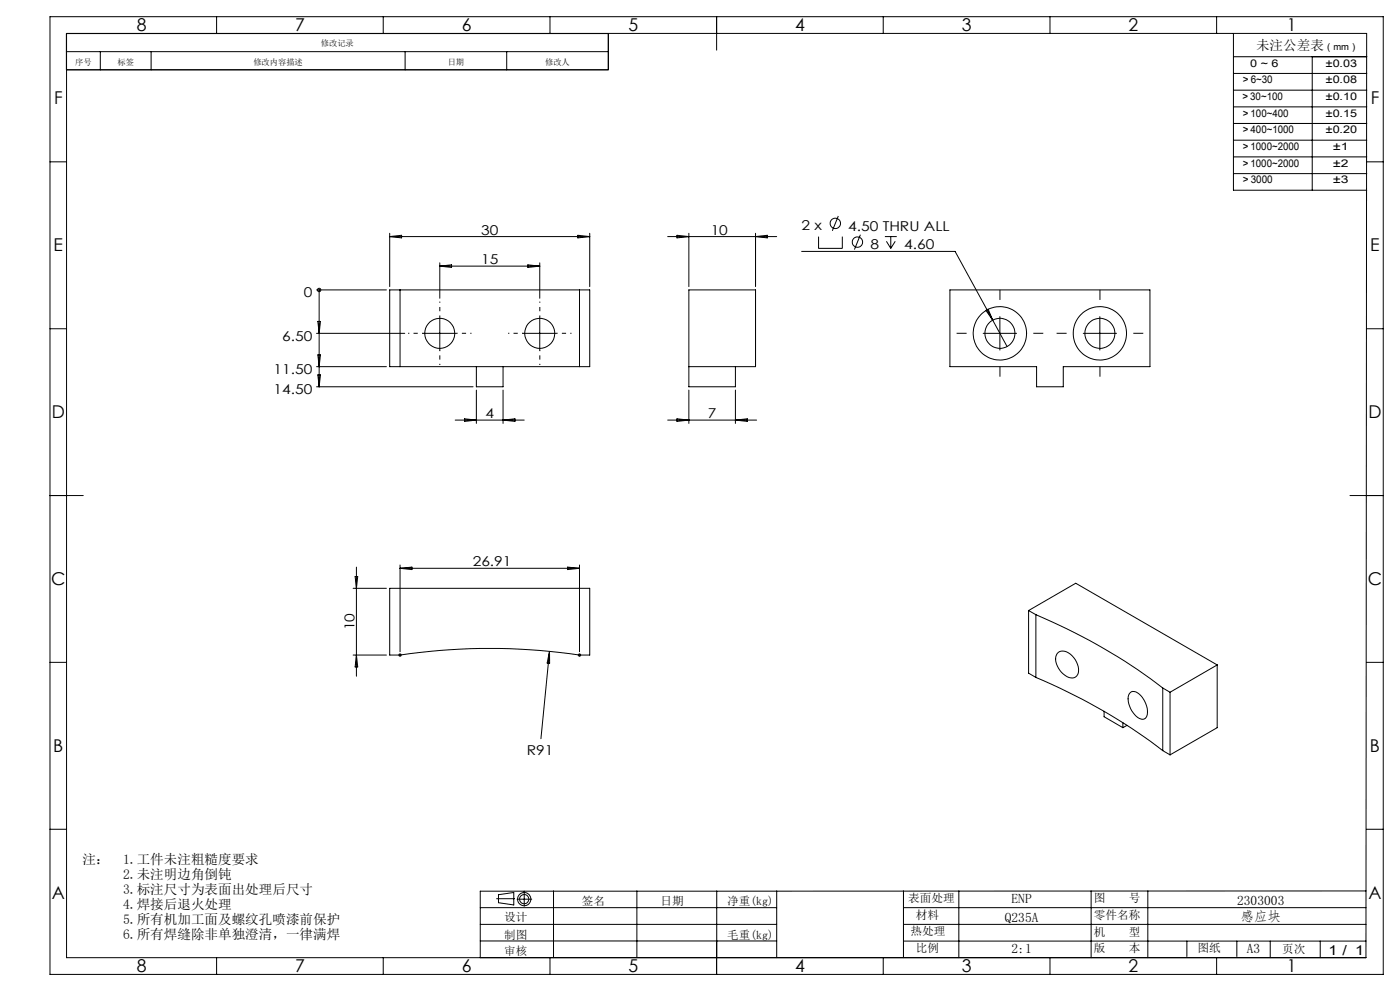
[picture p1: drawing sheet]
<svg xmlns="http://www.w3.org/2000/svg" width="420mm" height="297mm" viewBox="0 0 420 297" stroke-linecap="round" stroke-linejoin="round" font-family="sans-serif">
<g fill="none" stroke="#000" stroke-width=".3">
<path d="M15 5h400v287h-400zM19.9 15.5h162.6M20 10h390l-.2 277h-389.8zM30.1 15.5v5.4M45.3 15.5v5.4M65 5v5M115 5v5M121.5 15.5v5.4M152 15.5v5.4M165 5v5M182.5 10.1v10.8h-162.6M215 5v10"/>
<path d="M265 5v5M315 5v5M365 5v5M370 17h40M370 10v47h40M393.7 17v40M370 22h40M370 27h40M370 32h40M370 37h40M15 48.5h5M370 42h40"/>
<path d="M370 47h40M370 52h40M410 48.5h5M116.9 69.9v16M116.9 70.9h60M116.9 70.9l3.6-.4v.8zM131.9 78.8v10.6M131.9 79.8h30M131.9 79.8l3.6-.4v.7zM158.4 79.4l3.5 .4-3.5 .3zM161.9 78.8v10.6M173.4 70.5l3.5 .4-3.5 .4z"/>
<path d="M176.9 69.9v16M200.3 70.9h32.7M203.1 70.5l3.6 .4-3.6 .4zM206.7 69.9v16M226.7 69.9v16M226.7 70.9l3.5-.4v.8zM240.5 75.3h46l11.3 20.7M245.6 70.9v3.5h7.1v-3.5M251.5 64.7l-1.8 4.5M258.1 70.3l-1.8 4.5M265.5 70.9h3.5M265.9 72.3l1.3 2.1"/>
<path d="M267.2 70.9v3.5M268.6 72.3l-1.4 2.1M15 98.5h5M95 86.9h20.9M95 99.9h26.4M95.4 96.3h.7l-.4 3.6zM95.7 86.9h.1M95.7 86.9v29M120 86.9h53.8M120 86.9h-3.1v23h3.1M120 86.9v23M126.9 99.9h10"/>
<path d="M131.9 94.9v10M156.9 99.9h10M161.9 94.9v10M173.8 86.9h3.1v23h-3.1M173.8 86.9v23M285 86.9h60v23h-26v6h-8v-6h-26zM295 99.9h10M295.8 93l.6-.3 1.4 3.3zM297.8 96l4.3 7.9M300 94.9v10M325 99.9h10M330 94.9v10"/>
<path d="M410 98.5h5M95 109.9h20.9M95 115.9h46.9M95.4 106.4h.7l-.4 3.5zM95.4 112.4h.7l-.4 3.5zM120 109.9h53.8M142.9 116.9v10M142.9 109.9v6h8v-6M150.9 116.9v10M206.7 109.9h20v-23h-20v29h13.9v-6M206.7 116.9v10M220.6 116.9v10"/>
<path d="M136.6 125.9h20.7M139.4 125.5l3.5 .4-3.5 .4zM150.9 125.9l3.6-.4v.8zM200.3 125.9h26.7M203.1 125.5l3.6 .4-3.6 .4zM220.6 125.9l3.6-.4v.8zM15 148.5h10M405 148.5h10M105.9 176.3h10M106.5 172.8h.8l-.4 3.5zM106.9 170v32.7M120 169.3v26"/>
<path d="M120 170.3h53.8M120 170.3l3.6-.3v.7zM170.3 170l3.5 .3-3.5 .4zM173.8 169.3v26M15 198.5h5M105.9 196.3h10M106.9 196.3l.4 3.6h-.8zM119.7 196l.7 .7M120 195.8v1M120 196.3a184.4 184.4 0 0 1 53.8 0M120.4 196l-.7 .7M120.5 196.3h-3.6v-20h60v20h-3.6"/>
<path d="M164.9 195.2l-2.6 26.2M164.9 195.2v3.6l-.8-.1zM173.5 196l.7 .7M173.8 195.8v1M174.2 196l-.7 .7M308.6 183l2.2 1.2M308.6 183l14.1-8.2 42.5 24.5M308.6 183v18.8l2.2 1.2M310.8 184.2a172.7 172.7 0 0 1 38 22M310.8 184.2v18.8M317.5 195.5a3.3 3.3 0 0 1 4.2 1.1 5 5 0 0 1 1.3 6 2.85 2.85 0 0 1-4-.6 5.3 5.3 0 0 1-1.9-6.1zM365.2 199.3l-14.2 8.2"/>
<path d="M365.2 199.3v18.8l-14.2 8.1M410 198.5h5M310.8 203a170.8 170.8 0 0 1 38 22M331.2 213.2v1.6l5.7 3.3M336.9 216.6v1.5M338.1 217.4l-1.2 .7M339.1 207.6a2.23 2.23 0 0 1 3.1 .8 6.4 6.4 0 0 1 1.6 6.6 2.25 2.25 0 0 1-3.4-.8 6.1 6.1 0 0 1-1.6-6.3zM348.8 206.2l2.2 1.3M348.8 206.2v18.8M351 207.5v18.7M348.8 225l2.2 1.2M15 248.5h5"/>
<path d="M410 248.5h5M144.1 272h88.9M144.1 277h88.9M149 269.3h5.4M149.5 268.1l4.6-.6v3.7l-4.6-.7zM155.1 269.5h4.4M157.3 267.1v4.5M166.1 267v20M191.1 267v20M215 267.1v19.9M233 267v20M271 272h138.8"/>
<path d="M271 277h138.8M271 267v20M287.7 267v20M327.3 267v20M344.3 267v20M409.8 267l-265.7 .1v19.9M65 287v5M115 287v5M144.1 282h88.9M165 287v5M215 282v10M265 287v5"/>
<path d="M271 282h138.8M315 287v5M356.1 282v4.7M365 287v5M371.1 282v4.7M381.1 282v5M396.1 282v5"/>
<circle cx="250.6" cy="66.9" r="1.55"/>
<circle cx="257.2" cy="72.6" r="1.55"/>
<circle cx="95.7" cy="86.9" r=".5"/>
<circle cx="131.9" cy="99.9" r="4.5"/>
<circle cx="161.9" cy="99.9" r="4.5"/>
<circle cx="300" cy="99.9" r="4.5"/>
<circle cx="300" cy="99.9" r="8"/>
<circle cx="330" cy="99.9" r="4.5"/>
<circle cx="330" cy="99.9" r="8"/>
<circle cx="157.3" cy="269.5" r="1.38"/>
<circle cx="157.3" cy="269.5" r="1.99"/>
</g>
<path d="M290 99.9h-3M300 89.9v-3M310 99.9h3M320 99.9h-3M330 89.9v-3M340 99.9h3M300 109.9v3M330 109.9v3" fill="none" stroke="#000" stroke-width=".3" stroke-dasharray="30.5 1.3 1.3 1.3" stroke-linecap="butt"/>
<path d="M126.9 99.9h-4.5M131.9 94.9v-4.5M136.9 99.9h4.5M156.9 99.9h-4.5M161.9 94.9v-4.5M166.9 99.9h4.5M131.9 104.9v4.5M161.9 104.9v4.5" fill="none" stroke="#000" stroke-width=".3" stroke-dasharray="30.5 1.3 1.3 1.3" stroke-dashoffset="30.1" stroke-linecap="butt"/>
<g font-size="5.3">
<text x="41" y="9.3">8</text>
<text x="88.5" y="9.3">7</text>
<text x="138.5" y="9.3">6</text>
<text x="188.5" y="9.3">5</text>
<text x="238.5" y="9.3">4</text>
<text x="288.5" y="9.3">3</text>
<text x="338.5" y="9.3">2</text>
<text x="386" y="9.3">1</text>
<text x="16.2" y="31.1">F</text>
<text x="411.2" y="31.1">F</text>
<text x="16.1" y="75.3">E</text>
<text x="411.1" y="75.3">E</text>
<text x="15.5" y="125.3">D</text>
<text x="410.5" y="125.3">D</text>
<text x="15.4" y="175.3">C</text>
<text x="410.4" y="175.3">C</text>
<text x="16" y="225.3">B</text>
<text x="411" y="225.3">B</text>
<text x="15.5" y="269.6">A</text>
<text x="410.5" y="269.6">A</text>
<text x="41" y="291.3">8</text>
<text x="88.5" y="291.3">7</text>
<text x="138.5" y="291.3">6</text>
<text x="188.5" y="291.3">5</text>
<text x="238.5" y="291.3">4</text>
<text x="288.5" y="291.3">3</text>
<text x="338.5" y="291.3">2</text>
<text x="386" y="291.3">1</text>
</g>
<g font-size="4.1">
<text x="376.8" y="15">未注公差表</text>
<text x="144.4" y="70.3">30</text>
<text x="213.2" y="70.3">10</text>
<text x="240.5" y="69.1">2 x</text>
<text x="254.5" y="69.1">4.50 THRU ALL</text>
<text x="261.1" y="74.7">8</text>
<text x="271.3" y="74.7">4.60</text>
<text x="144.4" y="79.2">15</text>
<text x="91.1" y="89.1">0</text>
<text x="84.7" y="102.1">6.50</text>
<text x="82.1" y="112.1">11.50</text>
<text x="82.1" y="118.1">14.50</text>
<text x="145.6" y="125.3">4</text>
<text x="212.4" y="125.3">7</text>
<text x="141.8" y="169.7">26.91</text>
<text x="106.4" y="188.9" transform="rotate(-90 106.4 188.9)">10</text>
<text x="158" y="226.4">R91</text>
<text x="24.7" y="258.8">注：</text>
<text x="36.9" y="258.8">1.工件未注粗糙度要求</text>
<text x="36.9" y="263.3">2.未注明边角倒钝</text>
<text x="36.9" y="267.8">3.标注尺寸为表面出处理后尺寸</text>
<text x="36.9" y="272.3">4.焊接后退火处理</text>
<text x="303.4" y="270.7">ENP</text>
<text x="371.1" y="271.2">2303003</text>
<text x="36.9" y="276.9">5.所有机加工面及螺纹孔喷漆前保护</text>
<text x="36.9" y="281.4">6.所有焊缝除非单独澄清，一律满焊</text>
<text x="301.4" y="276.3">Q235A</text>
<text x="372.1" y="276.1">感应块</text>
<text x="303.4" y="285.7">2:1</text>
<text x="374" y="285.6">A3</text>
<text x="398.6" y="286.3">1 / 1</text>
</g>
<g font-size="3.5">
<text x="151.3" y="275.9">设计</text>
<text x="174.6" y="271.3">签名</text>
<text x="198.2" y="271.3">日期</text>
<text x="218.1" y="271.2">净重(kg)</text>
<text x="272.5" y="270.3">表面处理</text>
<text x="274.7" y="275.5">材料</text>
<text x="328.2" y="275.5">零件名称</text>
<text x="328.2" y="270.3">图</text>
<text x="338.6" y="270.3">号</text>
<text x="151.3" y="281.3">制图</text>
<text x="218.1" y="281.3">毛重(kg)</text>
<text x="273.1" y="280.2">热处理</text>
<text x="328.2" y="280.5">机</text>
<text x="338.6" y="280.5">型</text>
<text x="151.3" y="286.2">审核</text>
<text x="274.7" y="285.3">比例</text>
<text x="328.1" y="285.2">版</text>
<text x="338.6" y="285.2">本</text>
<text x="359.2" y="285.2">图纸</text>
<text x="384.7" y="285.6">页次</text>
</g>
<g font-size="3.2">
<text x="375.1" y="19.9">0 ~ 6</text>
<text x="397.6" y="19.9">±0.03</text>
<text x="372.2" y="29.9">＞30~100</text>
<text x="372.3" y="24.9">＞6~30</text>
<text x="397.6" y="29.9">±0.10</text>
<text x="397.6" y="24.9">±0.08</text>
<text x="372.3" y="34.9">＞100~400</text>
<text x="397.6" y="34.9">±0.15</text>
<text x="372.3" y="39.9">＞400~1000</text>
<text x="397.6" y="39.9">±0.20</text>
<text x="372.3" y="44.9">＞1000~2000</text>
<text x="399.9" y="44.9">±1</text>
<text x="372.3" y="49.9">＞1000~2000</text>
<text x="399.9" y="49.9">±2</text>
<text x="372.3" y="54.9">＞3000</text>
<text x="399.8" y="54.9">±3</text>
</g>
<text font-size="2.8" x="397.2" y="15.1">（mm）</text>
<g font-size="2.5">
<text x="96.3" y="13.9">修改记录</text>
<text x="22.5" y="19.3">序号</text>
<text x="35.2" y="19.3">标签</text>
<text x="76" y="19.3">修改内容描述</text>
<text x="134.3" y="19.3">日期</text>
<text x="163.5" y="19.3">修改人</text>
</g>
</svg>
